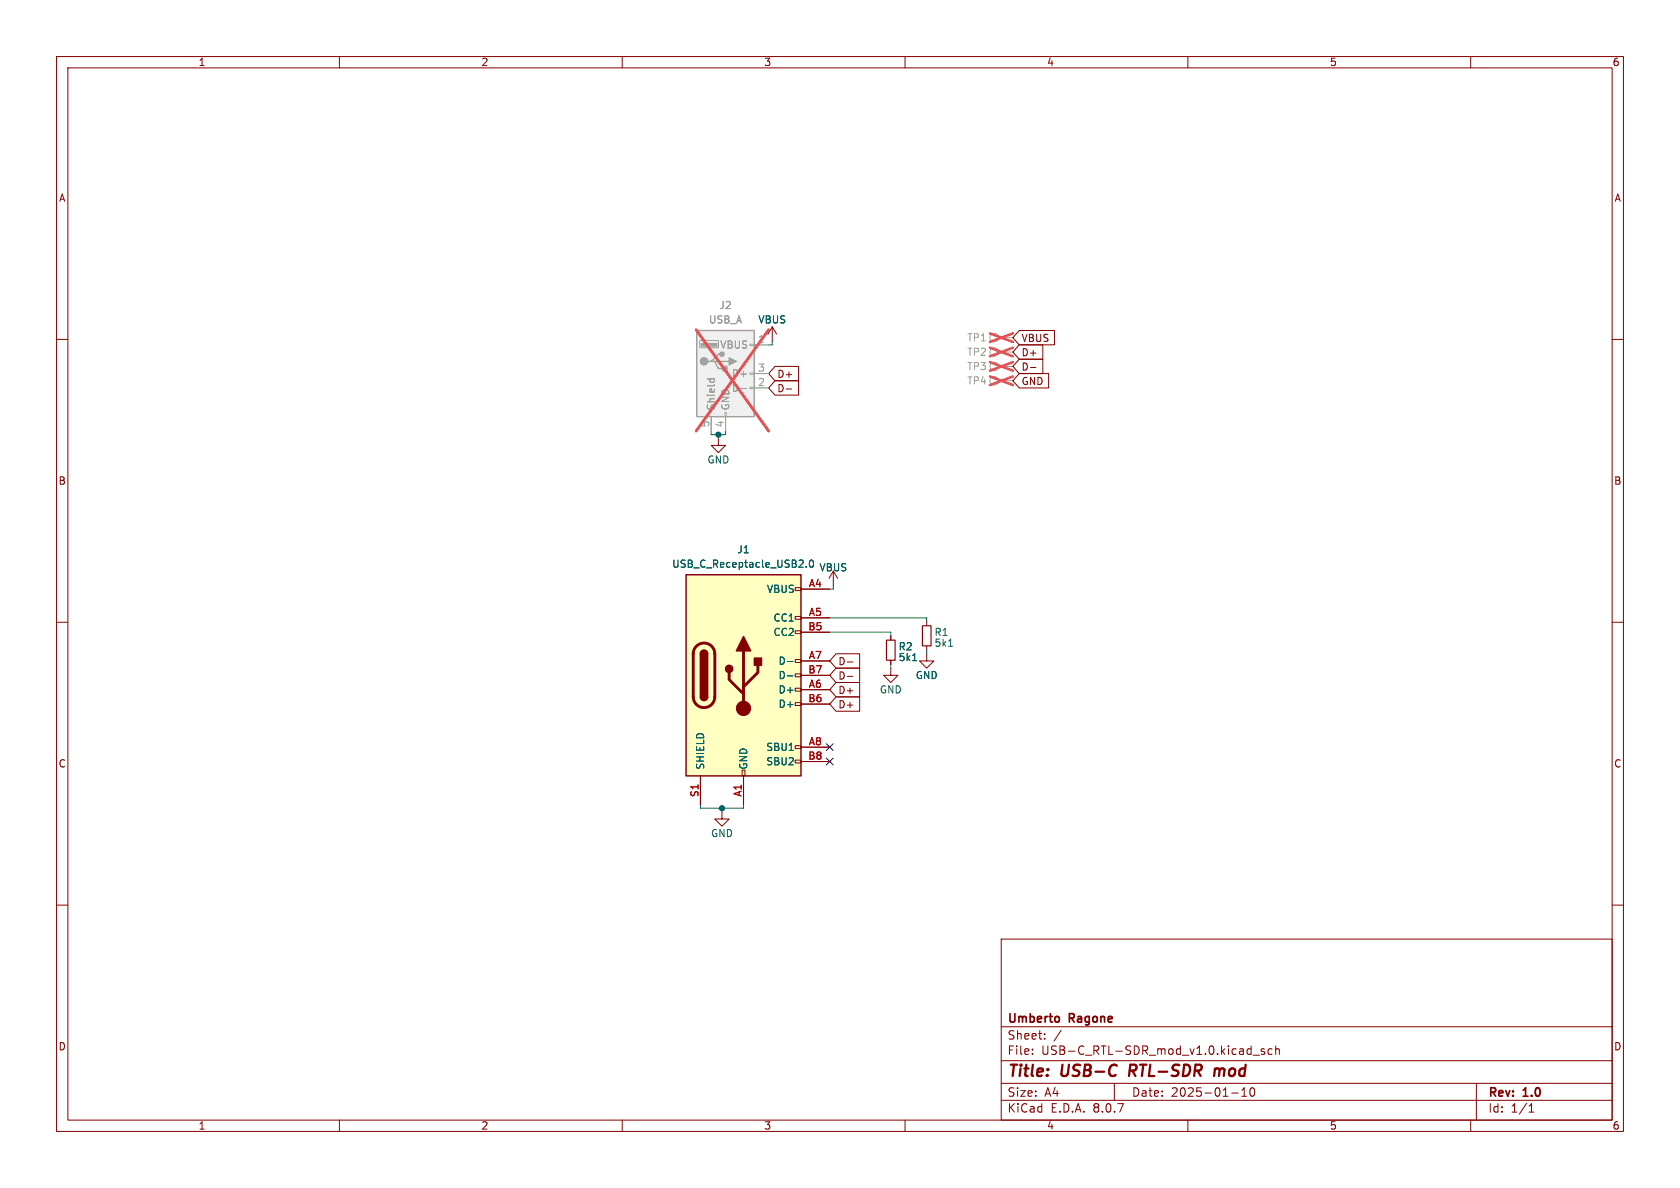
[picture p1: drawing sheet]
<svg xmlns="http://www.w3.org/2000/svg" width="297mm" height="210mm" viewBox="0 0 297 210" stroke-linecap="round" stroke-linejoin="round" font-family="sans-serif">
<g fill="none" stroke="#840000" stroke-width=".18">
<path d="M10 10h277v190h-277zM12 12h273v186h-273zM60 10v2M110 10v2M160 10v2M210 10v2M260 10v2M10 60h2M285 60h2M10 110h2M157.5 112.4v.8M157.5 116.7v.8"/>
<path d="M163.8 115.6v1.2h1.3l-1.3 1.3-1.2-1.3h1.2M163.8 109.9v.7M163.8 114.2v.7M285 110h2M127.6 143.5v1.3h1.3l-1.3 1.3-1.2-1.3h1.2M10 160h2M177 166h108v32h-108zM285 160h2M60 198v2M110 198v2M160 198v2M177 194.5h108"/>
<path d="M177 191.5h108M177 187.5h108M177 181.5h108M182.5 186.3v.1M182.5 185.5v.1M184.7 183.6v.1M184.7 182.8v.1M187.6 182.1l-1.3 2M197 191.5v3M210 198v2M217.7 193.2h1.2M219.5 193.8h.9"/>
<path d="M219.5 192.7l.5-.4v1.5M221.1 192.4l.2-.1a.81 .81 0 0 1 .6 .6 .81 .81 0 0 1-.3 .8l-.1 .1a.81 .81 0 0 1-.4-1.4zM221.5 186.5h1.2M223.5 185.5l-.3-.1-.2 .2v.2l.5 .2v.3h-.5M224.9 185.5l-.4-.1-.3 .3v.4l.1 .2h.6M225.5 185.5l.2-.1 .4 .1 .1 .9M225.5 184.9v1.5M260 198v2M261 191.5v6.5M270.3 196.6h.9M270.3 195.5l.4-.4v1.5"/>
</g>
<path d="M199.8 188.2l-.2 2M214.8 188.9l-.2 1.3M215.6 189a.57 .57 0 0 0-.8 .1M215.6 189.2l-.1 1" fill="none" stroke="#840000" stroke-width=".4"/>
<path d="M187.2 179.8v.7" fill="none" stroke="#840000" stroke-width=".3"/>
<path d="M156.7 113.2h1.5v3.5h-1.5zM163.1 110.6h1.5v3.6h-1.5z" fill="none" stroke="#840000" stroke-width=".2"/>
<path d="M161.3 116.8h.8M167.7 114.2h.7" fill="none" stroke="#006464" stroke-width=".18"/>
<path d="M121.3 101.6h20.3v35.6h-20.3z" fill="#ffffc2"/>
<g fill="none" stroke="#840000" stroke-width=".18">
<path d="M136.5 57.8l-.7 1.3M136.5 57.8v2.5M136.5 57.8l.8 1.3M127 77.5v1.2h1.3l-1.3 1.3-1.3-1.3h1.3M140.6 119.1h1v.5h-1zM140.6 116.6h1v.5h-1zM140.6 111.5h1v.5h-1zM140.6 109h1v.5h-1zM140.6 103.9h1v.5h-1zM141.6 104.1h5.1M141.6 109.2h5.1M141.6 116.8h5.1"/>
<path d="M141.6 111.8h5.1M141.6 119.4h5.1M147.3 101l-.7 1.2M147.3 101v2.5M147.3 101l.8 1.2M157.5 118.1v1.3h1.2l-1.2 1.3-1.3-1.3h1.3M123.8 137.2v5M131.2 136.1h.5v1.1h-.5zM131.4 137.2v5M140.6 134.4h1v.5h-1zM140.6 131.8h1v.5h-1zM140.6 124.2h1v.5h-1z"/>
<path d="M140.6 121.7h1v.5h-1zM141.6 121.9h5.1M141.6 132.1h5.1M141.6 124.5h5.1M141.6 134.6h5.1"/>
</g>
<path d="M121.3 101.6h20.3v35.6h-20.3zM123.8 115.6a.64 .64 0 0 1 .7-.7 .64 .64 0 0 1 .6 .7M123.8 123.2a.64 .64 0 0 0 .7 .6 .64 .64 0 0 0 .6-.6" fill="none" stroke="#840000" stroke-width=".25"/>
<path d="M123.1 114.2a1.9 1.9 0 0 1 2.1-.4 1.9 1.9 0 0 1 1.2 1.8v7.6a1.91 1.91 0 0 1-1.9 1.9 1.91 1.91 0 0 1-1.9-1.9v-7.8l.1-.6zM128.9 118.9v1.2l2.5 2.6M131.4 115.1v10.1M134 117.6v1.3l-2.6 2.5" fill="none" stroke="#840000" stroke-width=".51"/>
<g fill="#840000" stroke="#840000" stroke-width=".25">
<path d="M123.8 123.2h1.3a.64 .64 0 0 1-.6 .6 .64 .64 0 0 1-.7-.6z"/>
<path d="M123.8 115.6h1.3v7.6h-1.3z"/>
<path d="M124 115.1a.64 .64 0 0 1 .7-.1 .64 .64 0 0 1 .4 .6h-1.3z"/>
<path d="M131.4 112.5l1.3 2.6h-2.5z"/>
<path d="M133.3 116.3h1.3v1.3h-1.3z"/>
<circle cx="128.9" cy="118.2" r=".63"/>
</g>
<circle cx="131.4" cy="125.2" r="1.27" fill="#840000" stroke="#840000" stroke-width=".18"/>
<path d="M143.2 99.1l.2-.1a.68 .68 0 0 1 .4 .6 .68 .68 0 0 1-.4 .7l-.2-.1-.1-.4zM139.2 116.9h1M139.2 119.5h1M142.5 100.2v.1" fill="none" stroke="#006464" stroke-width=".18"/>
<g fill="none" stroke="#a1a1a1" stroke-width=".18">
<path d="M176.5 59.7h2.6M176.5 62.2h2.6M176.5 67.3h2.6M176.5 64.8h2.6"/>
<circle cx="175.8" cy="59.7" r=".76"/>
<circle cx="175.8" cy="62.2" r=".76"/>
<circle cx="175.8" cy="67.3" r=".76"/>
<circle cx="175.8" cy="64.8" r=".76"/>
</g>
<path d="M175 58.9l4.1 1.6M179.1 58.9l-4.1 1.6M175 61.5l4.1 1.5M175 66.5l4.1 1.6M175 64l4.1 1.5M179.1 61.5l-4.1 1.5M179.1 66.5l-4.1 1.6M179.1 64l-4.1 1.5" fill="none" stroke="#e65255" stroke-width=".46"/>
<path d="M123.2 58.4h10.1v15.3h-10.1z" fill="#f0f0f0"/>
<path d="M123.2 58.4h10.1v15.3h-10.1zM125.7 63.9h.7l.6 1.3h1.3M126.4 63.9h2.5M127.6 62.6h-.6l-1.3 1.3h-.6" fill="none" stroke="#a1a1a1" stroke-width=".25"/>
<g fill="#a1a1a1" stroke="#a1a1a1" stroke-width=".25">
<path d="M128.9 63.2l1.3 .7-1.3 .6z"/>
<path d="M127.8 64.8h.7v.7h-.7z"/>
<circle cx="124.5" cy="63.9" r=".63"/>
<circle cx="127.6" cy="62.6" r=".38"/>
</g>
<path d="M124 60.7h2.7v.5h-2.7z" fill="#a1a1a1" stroke="#a1a1a1" stroke-width=".18"/>
<path d="M123.7 60.2h3.3v1.3h-3.3zM125.7 73.7v2.5M128.1 72.9h.3v.8h-.3zM128.3 73.7v2.5M132.6 68.5h.7v.2h-.7zM132.6 65.9h.7v.3h-.7zM132.6 60.8h.7v.3h-.7zM133.3 61h2.6M133.3 68.6h2.6M133.3 66h2.6" fill="none" stroke="#a1a1a1" stroke-width=".18"/>
<path d="M125 67h1.3M125.5 67v.3M126.2 67l.1 .3M131 68.7h.9" fill="none" stroke="#989898" stroke-width=".18"/>
<path d="M123.1 58.3l12.8 17.9M135.9 58.3l-12.8 17.9" fill="none" stroke="#e65255" stroke-width=".46"/>
<g fill="none" stroke="#840000" stroke-width=".18">
<path d="M180.2 58.4h6.2v2.6h-6.2l-1.1-1.3zM137 64.8h4.2v2.5h-4.2l-1.1-1.3zM137 67.3h4.2v2.6h-4.2l-1.1-1.3zM139 68.8h1M180.2 66h5.2v2.6h-5.2l-1.1-1.3zM180.2 63.5h4.2v2.5h-4.2l-1.1-1.2zM180.2 61h4.2v2.5h-4.2l-1.1-1.3zM182.2 65h.9M141.6 104.1h5.1M141.6 109.2h5.1M141.6 116.8h5.1M141.6 111.8h5.1"/>
<path d="M141.6 119.4h5.1M147.8 115.6h4.2v2.5h-4.2l-1.1-1.3zM147.8 118.1h4.2v2.6h-4.2l-1.1-1.3zM149.8 117h1M149.8 119.6h1M157.5 112.4v.8M157.5 116.7v.8M123.8 137.2v5M131.4 137.2v5M141.6 121.9h5.1M141.6 132.1h5.1M141.6 124.5h5.1"/>
<path d="M141.6 134.6h5.1M147.8 123.2h4.2v2.5h-4.2l-1.1-1.2zM147.8 120.6h4.2v2.6h-4.2l-1.1-1.3z"/>
</g>
<path d="M125.7 76.2v.6h2.6v-.6M127 76.8v.7M136.5 60.3v.7h-.6M146.7 111.8h10.8v.6M146.7 109.2h17.1v.7M147.3 103.5v.6h-.6M157.5 117.5v.6M163.8 114.9v.7M123.8 142.2v.7h7.6v-.7M127.6 142.9v.6" fill="none" stroke="#009600" stroke-width=".18"/>
<path d="M146.1 131.5l1.2 1.2M146.1 134l1.2 1.2M147.3 131.5l-1.2 1.2M147.3 134l-1.2 1.2" fill="none" stroke="#000084" stroke-width=".18"/>
<path d="M143.2 99.1l.2-.1a.68 .68 0 0 1 .4 .6 .68 .68 0 0 1-.4 .7l-.2-.1-.1-.4zM139.2 116.9h1M139.2 119.5h1M142.5 100.2v.1M161.3 116.8h.8" fill="none" stroke="#006464" stroke-width=".18"/>
<g fill="#009600" stroke="#009600" stroke-width=".18">
<circle cx="127" cy="76.8" r=".46"/>
<circle cx="127.6" cy="142.9" r=".46"/>
</g>
<g font-size="2.8" fill="#840000">
<text x="178" y="190.9">Title:</text>
<text x="187.7" y="190.9">USB-C</text>
<text x="200.5" y="190.9">RTL-SDR</text>
<text x="216.3" y="190.9">mod</text>
</g>
<g font-size="2.1" fill="#840000">
<text x="178" y="184">Sheet:</text>
<text x="178" y="181.2">Umberto</text>
<text x="189.1" y="181.2">Ragone</text>
<text x="178" y="186.7">File:</text>
<text x="184.1" y="186.7">USB-C_RTL-SDR_mod_v1.0.kicad_sch</text>
<text x="178" y="196.9">KiCad</text>
<text x="178" y="194.1">Size:</text>
<text x="184.7" y="194.1">A4</text>
<text x="185.7" y="196.9">E.D.A.</text>
<text x="193.3" y="196.9">8.0.7</text>
<text x="200" y="194.1">Date:</text>
<text x="207" y="194.1">2025-01-10</text>
<text x="263" y="194.3">Rev:</text>
<text x="263" y="196.9">Id:</text>
<text x="267.1" y="196.9">1/1</text>
<text x="269.4" y="194.3">1.0</text>
</g>
<g font-size="1.8" fill="#840000">
<text x="35" y="11.9">1</text>
<text x="85" y="11.9">2</text>
<text x="135" y="11.9">3</text>
<text x="185" y="11.9">4</text>
<text x="235" y="11.9">5</text>
<text x="285" y="11.9">6</text>
<text x="10.3" y="35.9">A</text>
<text x="285.3" y="35.9">A</text>
<text x="180.5" y="65.7">D-</text>
<text x="180.5" y="60.6">VBUS</text>
<text x="180.5" y="63.2">D+</text>
<text x="137.3" y="67">D+</text>
<text x="137.3" y="69.5">D-</text>
<text x="180.5" y="68.3">GND</text>
<text x="10.3" y="85.9">B</text>
<text x="285.3" y="85.9">B</text>
<text x="148.1" y="117.8">D-</text>
<text x="148.1" y="125.4">D+</text>
<text x="148.1" y="122.9">D+</text>
<text x="148.1" y="120.3">D-</text>
<text x="10.3" y="135.9">C</text>
<text x="285.3" y="135.9">C</text>
<text x="10.3" y="185.9">D</text>
<text x="285.3" y="185.9">D</text>
<text x="35" y="199.9">1</text>
<text x="85" y="199.9">2</text>
<text x="135" y="199.9">3</text>
<text x="185" y="199.9">4</text>
<text x="235" y="199.9">5</text>
<text x="285" y="199.9">6</text>
</g>
<g font-size="1.8" fill="#989898">
<text x="125.2" y="57.4">USB_A</text>
<text x="127.1" y="54.8">J2</text>
<text x="127.2" y="61.8">VBUS</text>
<text x="170.9" y="63.1">TP2</text>
<text x="170.9" y="65.6">TP3</text>
<text x="170.9" y="60.6">TP1</text>
<text x="129.3" y="69.4">D-</text>
<text x="129.3" y="66.9">D+</text>
<text x="170.9" y="68.2">TP4</text>
<text x="126.6" y="72.6" transform="rotate(-90 126.6 72.6)">Shield</text>
<text x="129.1" y="72.6" transform="rotate(-90 129.1 72.6)">GND</text>
</g>
<g font-size="1.8" fill="#006464">
<text x="134" y="57.4">VBUS</text>
<text x="125" y="82.1">GND</text>
<text x="118.7" y="100.6">USB_C_Receptacle_USB2.0</text>
<text x="130.3" y="98">J1</text>
<text x="144.8" y="101.2">VBUS</text>
<text x="135.5" y="105">VBUS</text>
<text x="136.6" y="110.1">CC1</text>
<text x="136.6" y="112.6">CC2</text>
<text x="165.1" y="112.6">R1</text>
<text x="137.5" y="117.7">D-</text>
<text x="158.8" y="115.2">R2</text>
<text x="158.8" y="117.1">5k1</text>
<text x="165.1" y="114.5">5k1</text>
<text x="137.5" y="122.8">D+</text>
<text x="137.5" y="125.3">D+</text>
<text x="137.5" y="120.2">D-</text>
<text x="155.4" y="122.8">GND</text>
<text x="161.8" y="120.2">GND</text>
<text x="124.7" y="136.1" transform="rotate(-90 124.7 136.1)">SHIELD</text>
<text x="132.3" y="136.1" transform="rotate(-90 132.3 136.1)">GND</text>
<text x="135.4" y="132.9">SBU1</text>
<text x="135.4" y="135.5">SBU2</text>
<text x="125.6" y="148.2">GND</text>
</g>
<g font-size="1.8" fill="#aaa">
<text x="133.9" y="60.7">1</text>
<text x="133.9" y="65.8">3</text>
<text x="133.9" y="68.3">2</text>
<text x="125.5" y="75.6" transform="rotate(-90 125.5 75.6)">5</text>
<text x="128" y="75.6" transform="rotate(-90 128 75.6)">4</text>
</g>
<g font-size="1.8" fill="#a90000">
<text x="142.9" y="103.9">A4</text>
<text x="142.8" y="111.5">B5</text>
<text x="142.9" y="109">A5</text>
<text x="142.8" y="119.1">B7</text>
<text x="142.9" y="116.6">A7</text>
<text x="142.8" y="124.2">B6</text>
<text x="142.9" y="121.7">A6</text>
<text x="142.9" y="131.8">A8</text>
<text x="142.8" y="134.4">B8</text>
<text x="123.6" y="141" transform="rotate(-90 123.6 141)">S1</text>
<text x="131.2" y="141" transform="rotate(-90 131.2 141)">A1</text>
</g>
</svg>
